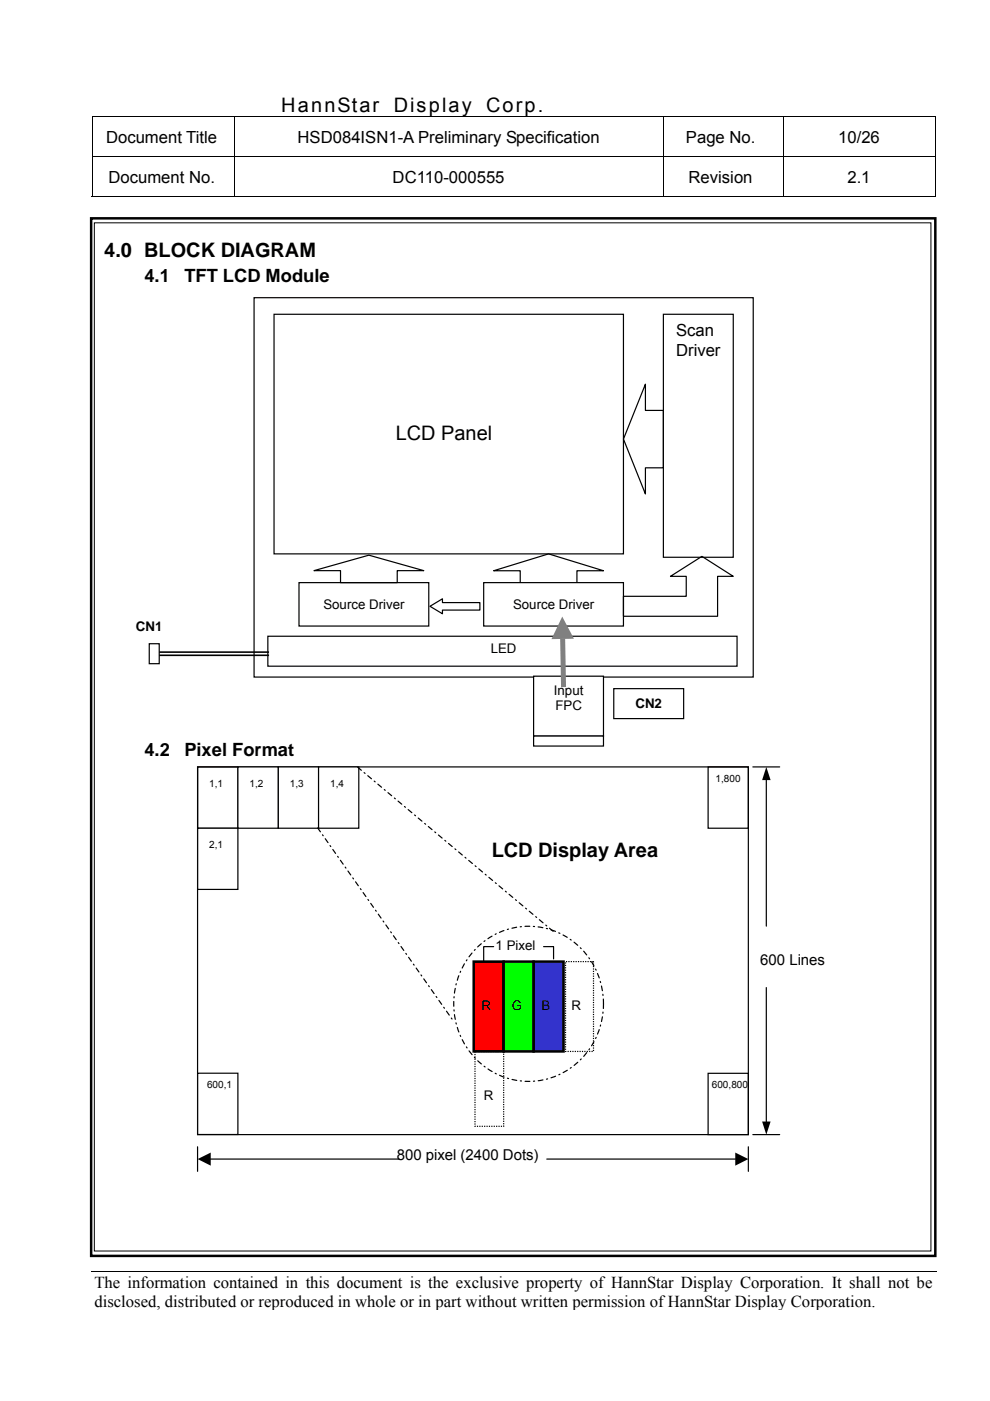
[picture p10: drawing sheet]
<svg xmlns="http://www.w3.org/2000/svg" width="210mm" height="297mm" viewBox="0 0 210 297" stroke-linecap="round" stroke-linejoin="round" font-family="sans-serif">
<g fill="none" stroke="#000" stroke-width=".21">
<path d="M19.4 24.8h179M19.4 33.3h179M19.5 24.9v8.3M19.5 33.3v8.5M49.6 24.9v8.3M49.6 33.3v8.5M140.7 24.9v8.3M140.7 33.3v8.5M166.1 24.9v8.3M166.1 33.3v8.5M198.3 24.9v8.3M198.3 33.3v8.5"/>
<path d="M19.4 41.7h30.2M49.7 41.7h90.9M140.7 41.7h25.3M166.1 41.7h32.1M19.4 269.7h179.2"/>
</g>
<path d="M198.2 41.6h.2v.2h-.2z" fill="#000"/>
<g fill="#fff">
<path d="M19.4 277.9h179.1z"/>
<path d="M198.5 269.7l.1 8.2z"/>
<path d="M198.5 277.9h.1z"/>
</g>
<path d="M19.3 46.3h179v220h-179z" fill="none" stroke="#000" stroke-width=".53"/>
<path d="M20 47.2h177.4v218h-177.4z" fill-rule="evenodd" fill="#fff" stroke="#000" stroke-width=".21"/>
<path d="M154.6 69.8l2.2 4.1" fill="none" stroke="#fff" stroke-width=".25"/>
<path d="M156 74.3l1.6-.8 1 4z" fill="#fff"/>
<g fill="#fff" stroke="#000" stroke-width=".25">
<path d="M41.9 162.6h8.5v13h-8.5z" fill-rule="evenodd"/>
<path d="M150.1 162.6h8.6v13h-8.6z" fill-rule="evenodd"/>
<path d="M150.1 227.6h8.6v13h-8.6z" fill-rule="evenodd"/>
</g>
<path d="M41.9 162.6h116.8v78h-116.8zM159.6 162.6h5.7M162.5 165.3v31.1M162.5 209.4v28.4M159.6 240.6h5.7" fill="none" stroke="#000" stroke-width=".25"/>
<path d="M162.5 162.6l.9 2.8h-1.8zM161.6 237.8h1.8l-.9 2.8z" fill="#000"/>
<g fill="#fff" stroke="#000" stroke-width=".25">
<path d="M41.9 175.6h8.5v13h-8.5z" fill-rule="evenodd"/>
<path d="M50.4 162.6h8.6v13h-8.6z" fill-rule="evenodd"/>
<path d="M59 162.6h8.5v13h-8.5z" fill-rule="evenodd"/>
<path d="M67.5 162.6h8.6v13h-8.6z" fill-rule="evenodd"/>
</g>
<path d="M41.9 243.1v5.2M44.6 245.7h40M115.9 245.7h40M158.7 243.1v5.2" fill="none" stroke="#000" stroke-width=".25"/>
<path d="M41.9 245.7l2.8-1.3v2.7zM155.9 244.4l2.8 1.3-2.8 1.4z" fill="#000"/>
<path d="M41.9 227.5h8.5v13h-8.5z" fill-rule="evenodd" fill="#fff" stroke="#000" stroke-width=".25"/>
<g fill="#fff" stroke="#000" stroke-width=".25" stroke-dasharray=".3 .3" stroke-linecap="butt">
<path d="M119.9 203.9h5.9v19h-5.9z" fill-rule="evenodd"/>
<path d="M100.7 222.9h6.1v15.9h-6.1z" fill-rule="evenodd"/>
</g>
<path d="M113.1 203.9h6.4v19h-6.4z" fill-rule="evenodd" fill="#33c" stroke="#000" stroke-width=".53"/>
<path d="M100.4 203.9h6.4v19h-6.4z" fill-rule="evenodd" fill="#f00" stroke="#000" stroke-width=".53"/>
<path d="M106.8 203.9h6.3v19h-6.3z" fill-rule="evenodd" fill="#0f0" stroke="#000" stroke-width=".53"/>
<path d="M67.4 175.5l28.8 41.1M75.8 162.7l41.6 34.8M100.8 201.2a15.7 15.7 0 0 1 16-4.1 15.7 15.7 0 0 1 10.8 12.4 16.2 16.2 0 0 1-18.7 19.4 16.6 16.6 0 0 1-8.1-27.7z" fill="none" stroke="#000" stroke-width=".25" stroke-dasharray="1 .8 .3 .8"/>
<path d="M104.7 200.7h-2.1v3.2M115.3 200.7h2.1v2.6" fill="none" stroke="#000" stroke-width=".25"/>
<g fill="#fff" stroke="#000" stroke-width=".25">
<path d="M140.7 66.6h14.8v51.6h-14.8z" fill-rule="evenodd"/>
<path d="M63.4 123.5h27.5v9.2h-27.5z" fill-rule="evenodd"/>
</g>
<path d="M136.8 81.4v5.6h3.9v12.2h-3.9v5.5l-4.6-11.6zM104.7 121l11.6-3.6 11.7 3.6h-5.7v2.8h-12v-2.8z" fill="none" stroke="#000" stroke-width=".25"/>
<path d="M56.8 134.9h99.5v6.3h-99.5z" fill-rule="evenodd" fill="#fff" stroke="#000" stroke-width=".25"/>
<path d="M53.9 63.1h105.8v80.5h-105.8zM31.6 136.5h2.2v4.2h-2.2z" fill="none" stroke="#000" stroke-width=".25"/>
<path d="M33.8 138.9h23.2M33.8 138.3h23.2" fill="none" stroke="#000" stroke-width=".34"/>
<path d="M113.1 143.4h14.9v12.7h-14.9z" fill-rule="evenodd" fill="#fff" stroke="#000" stroke-width=".25"/>
<path d="M113.1 156.1h14.8v2.1h-14.8z" fill="#fff"/>
<path d="M113.1 156.1h14.9v2.1h-14.9zM130.1 146h14.8v6.4h-14.8z" fill="none" stroke="#000" stroke-width=".25"/>
<path d="M102.6 123.5h29.6v9.2h-29.6z" fill-rule="evenodd" fill="#fff" stroke="#000" stroke-width=".25"/>
<path d="M58.1 66.6h74.1v50.8h-74.1zM66.6 121l11.6-3.3 11.7 3.3h-5.7v2.5h-12v-2.5zM91.2 128.5l2.6-1.5v.8h7.9v1.5h-7.9v.8zM132.2 126.4h13.3v-4.2h-3.3l6.6-4.2 6.7 4.2h-3.4v8.5h-19.9z" fill="none" stroke="#000" stroke-width=".25"/>
<path d="M119.3 135.4l.2 10.3" fill="none" stroke="#808080" stroke-width="1.1" stroke-linecap="butt"/>
<path d="M119.2 130.7l2.5 4.7-4.8 .1z" fill="#808080"/>
<g font-size="4.2">
<text x="59.6" y="23.7">HannStar</text>
<text x="83.5" y="23.7">Display</text>
<text x="103.1" y="23.7">Corp.</text>
<text x="22.1" y="54.5">4.0 BLOCK DIAGRAM</text>
<text x="83.9" y="93.3">LCD Panel</text>
<text x="104.2" y="181.6">LCD Display Area</text>
</g>
<g font-size="3.9">
<text x="30.6" y="59.8">4.1</text>
<text x="39.1" y="59.8">TFT LCD Module</text>
<text x="30.6" y="160.4">4.2</text>
<text x="39.1" y="160.4">Pixel Format</text>
</g>
<g font-size="3.5">
<text x="22.5" y="30.2">Document Title</text>
<text x="63.1" y="30.2">HSD084ISN1-A Preliminary Specification</text>
<text x="145.4" y="30.2">Page No.</text>
<text x="177.7" y="30.2">10/26</text>
<text x="23" y="38.7">Document No.</text>
<text x="83.2" y="38.7">DC110-000555</text>
<text x="146" y="38.7">Revision</text>
<text x="179.7" y="38.7">2.1</text>
<text x="143.3" y="71.3">Scan</text>
<text x="143.3" y="75.4">Driver</text>
<text x="20" y="273">The information contained in this document is the exclusive property of HannStar Display Corporation. It shall not be</text>
<text x="20" y="277">disclosed, distributed or reproduced in whole or in part without written permission of HannStar Display Corporation.</text>
</g>
<g font-size="3.2">
<text x="161.2" y="204.6">600 Lines</text>
<text x="84.1" y="245.9">800 pixel (2400 Dots)</text>
</g>
<g font-size="2.8">
<text x="68.6" y="129.1">Source Driver</text>
<text x="108.8" y="129.1">Source Driver</text>
<text x="28.8" y="133.7">CN1</text>
<text x="104" y="138.5">LED</text>
<text x="117.4" y="147.4">Input</text>
<text x="117.8" y="150.6">FPC</text>
<text x="134.7" y="150.1">CN2</text>
<text x="105.1" y="201.4">1 Pixel</text>
<text x="102.1" y="214.1">R</text>
<text x="108.5" y="214.1">G</text>
<text x="114.8" y="214.1">B</text>
<text x="121.2" y="214.1">R</text>
<text x="102.6" y="233.1">R</text>
</g>
<g font-size="2.1">
<text x="44.4" y="166.9">1,1</text>
<text x="52.9" y="166.9">1,2</text>
<text x="61.5" y="166.9">1,3</text>
<text x="70" y="166.9">1,4</text>
<text x="151.7" y="165.8">1,800</text>
<text x="44.4" y="179.9">2,1</text>
<text x="43.9" y="230.8">600,1</text>
<text x="150.9" y="230.8">600,800</text>
</g>
</svg>
